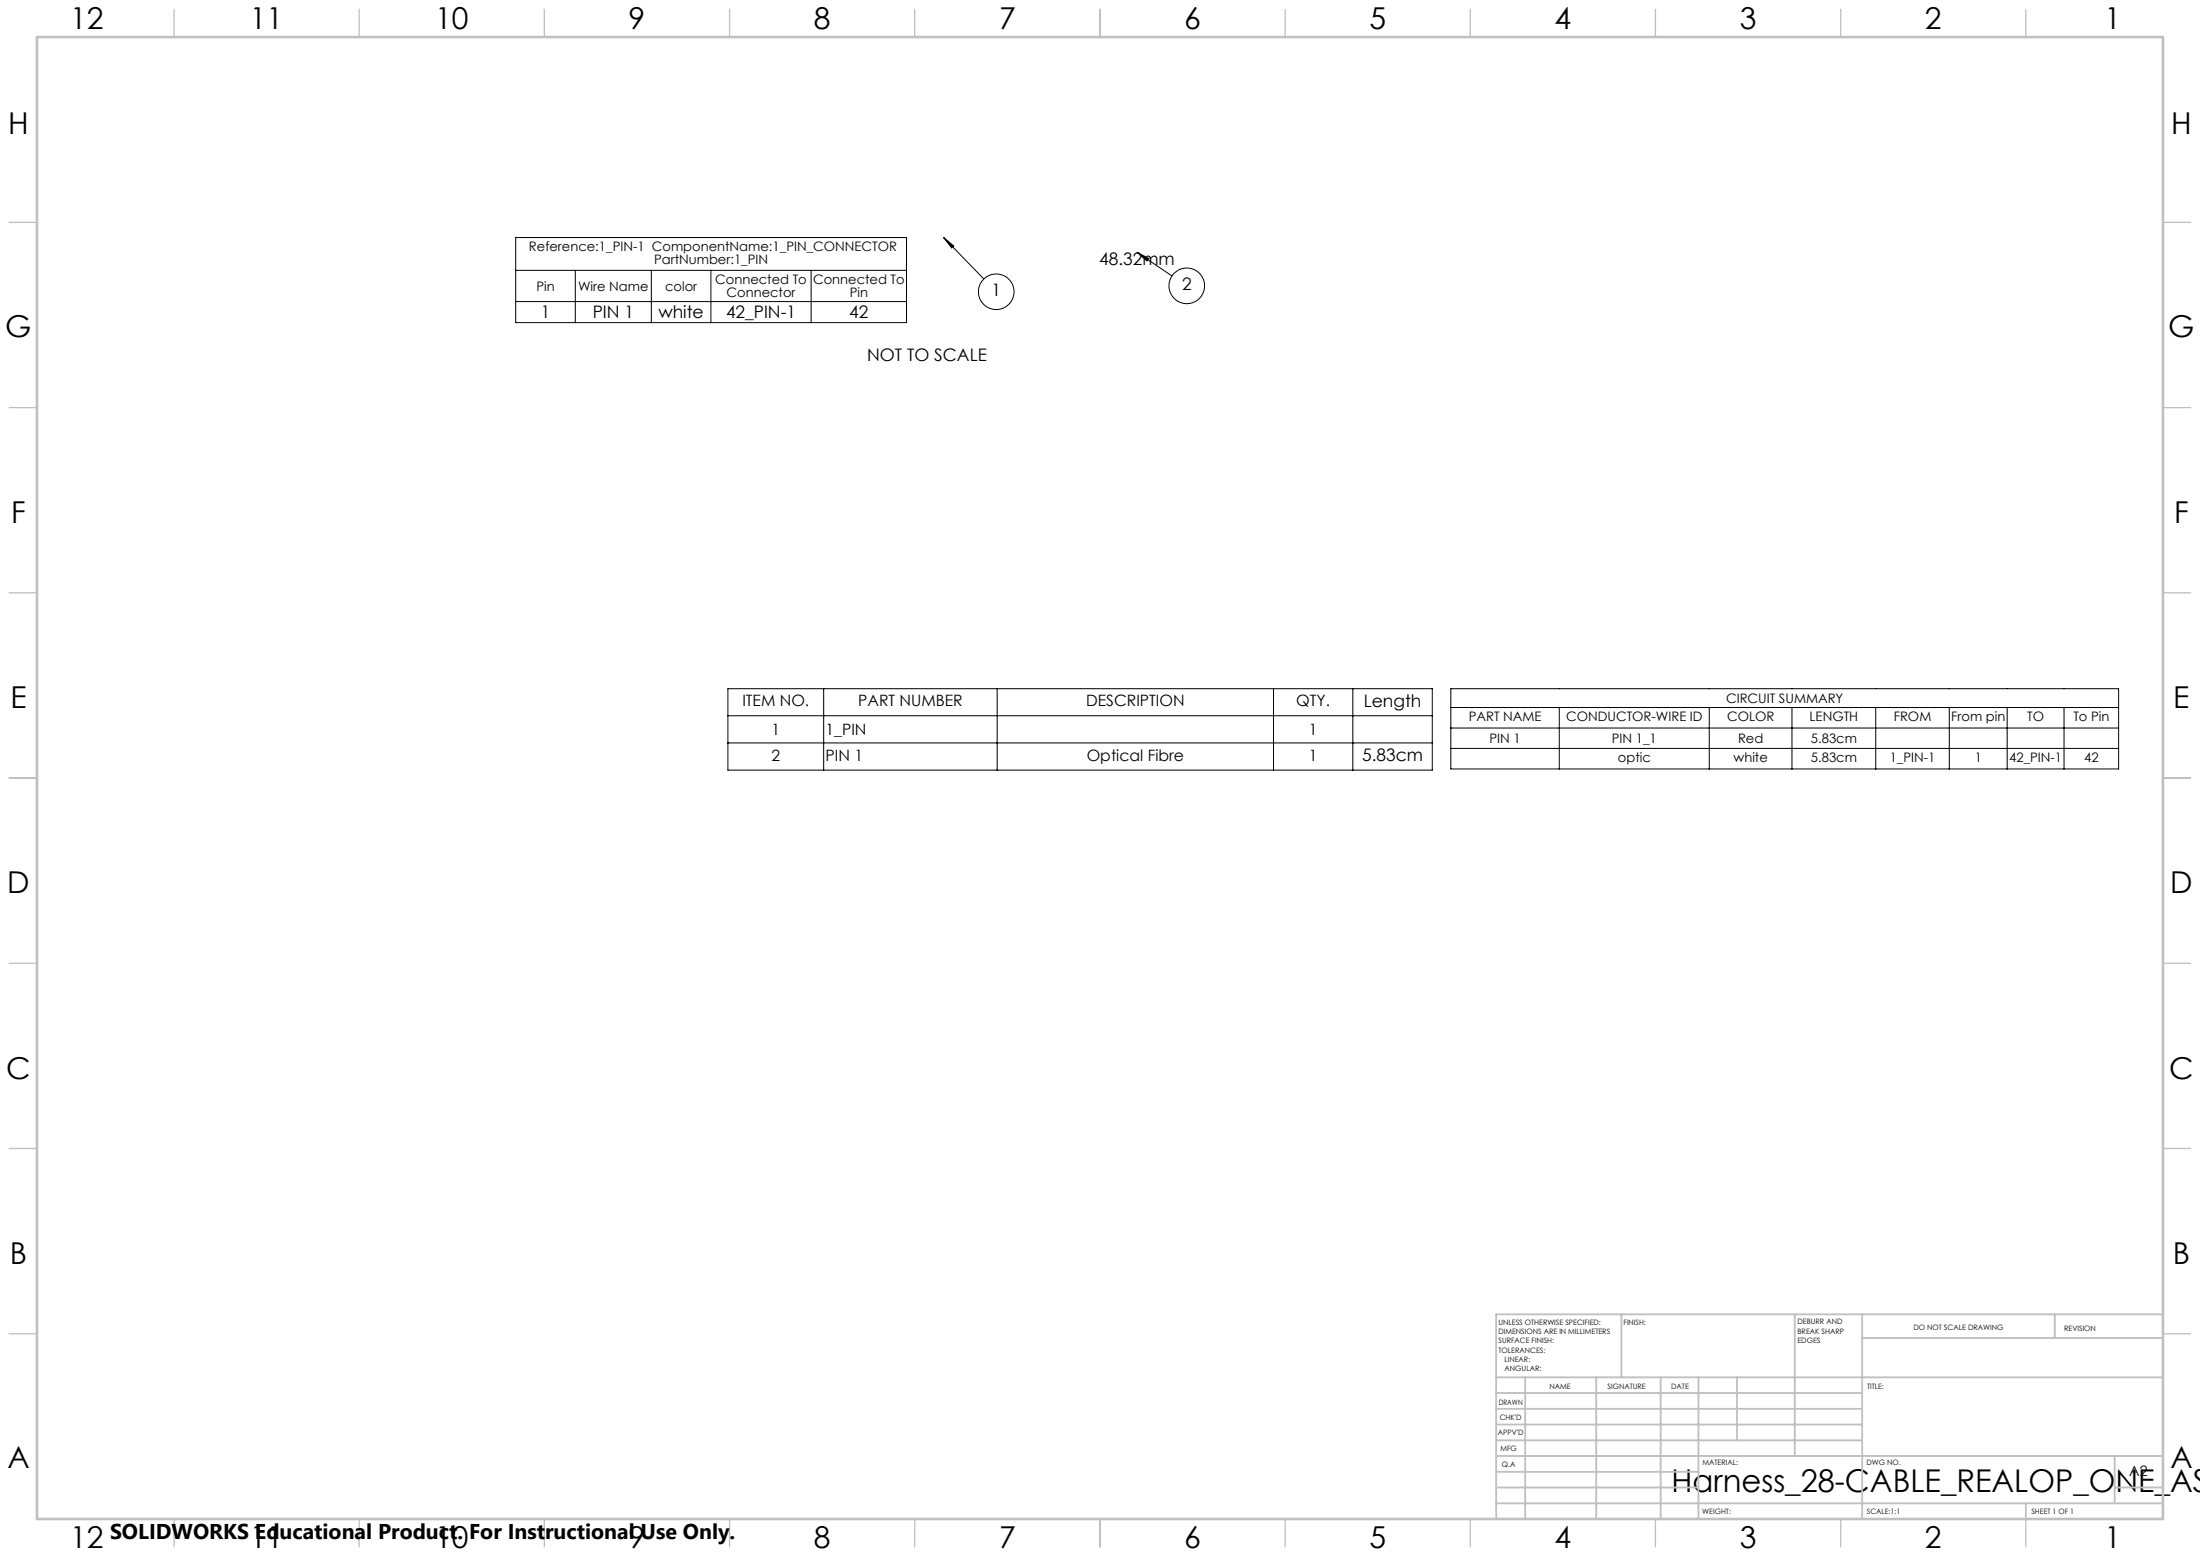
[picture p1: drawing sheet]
<svg xmlns="http://www.w3.org/2000/svg" width="594mm" height="420mm" viewBox="0 0 594 420" stroke-linecap="round" stroke-linejoin="round" font-family="sans-serif">
<g fill="none" stroke="#000" stroke-width=".27">
<path d="M139.2 64.1h105.6v23h-105.6zM139.2 73h105.6M155.3 73v14.1M175.9 73v14.1M191.9 73v14.1M219 73v14.1M254.8 64.1l10.8 11.2M254.8 64.1l2.7 2.3-.5 .5zM307 68.1l9.4 6.4M307 68.1l3.2 1.7-.5 .6zM139.2 81.4h105.6M196.5 185.9h190.2v22h-190.2z"/>
<path d="M196.5 193.2h190.2M222.4 185.9v22M269.2 185.9v22M343.9 185.9v22M365.3 185.9v22M391.7 185.9h180.3v21.7h-180.3zM391.7 191h180.3M391.7 196.5h180.3M421 191v16.6M461.5 191v16.6M483.8 191v16.6M506.4 191v16.6"/>
<path d="M526.3 191v16.6M541.9 191v16.6M557.3 191v16.6M196.5 200.5h190.2M391.7 202h180.3"/>
<circle cx="269" cy="78.8" r="4.8"/>
<circle cx="320.4" cy="77.2" r="4.8"/>
</g>
<g fill="none" stroke="#c0c0c0" stroke-width=".35">
<path d="M47 2.5v7.5M97 2.5v7.5M147 2.5v7.5M197 2.5v7.5M247 2.5v7.5M297 2.5v7.5M347 2.5v7.5M397 2.5v7.5M447 2.5v7.5M497 2.5v7.5M547 2.5v7.5M2.5 60h7.5"/>
<path d="M584 60h7.5M2.5 110h7.5M584 110h7.5M2.5 160h7.5M584 160h7.5M2.5 210h7.5M584 210h7.5M2.5 260h7.5M584 260h7.5M2.5 310h7.5M584 310h7.5M2.5 360h7.5"/>
<path d="M584 360h7.5M47 410v7.5M97 410v7.5M147 410v7.5M197 410v7.5M247 410v7.5M297 410v7.5M347 410v7.5M397 410v7.5M447 410v7.5M497 410v7.5M547 410v7.5"/>
</g>
<g fill="none" stroke="#c0c0c0" stroke-width=".5">
<path d="M437.8 354.8v17M484.6 354.8v38.2M502.8 354.8v55.2M554.8 354.8v6.4M584 354.8h-180v55.2M404 371.8h180M404 376h98.8M411.8 371.8v38.2M431 371.8v38.2M448.4 371.8v38.2M458.6 371.8v38.2M469 371.8v17"/>
<path d="M502.8 361.2h81.2M404 388.8h98.8M404 384.5h98.8M404 380.3h98.8M404 397.3h54.6M404 393h180M571 393v12.8M404 405.8h180M404 401.5h54.6M547 405.8v4.2M571 401.5h13"/>
</g>
<path d="M10 10h574v400h-574z" fill="none" stroke="#c0c0c0" stroke-width=".7"/>
<path d="M254.8 64.1l2.7 2.3-.5 .5zM307 68.1l3.2 1.7-.5 .6z" fill="#000"/>
<text font-size="8.5" x="451.3" y="402.7">Harness_28-CABLE_REALOP_ONE_AS</text>
<g font-size="8.1">
<text x="19" y="8">12</text>
<text x="67.5" y="8">11</text>
<text x="117.5" y="8">10</text>
<text x="169.7" y="8">9</text>
<text x="219.7" y="8">8</text>
<text x="269.7" y="8">7</text>
<text x="319.7" y="8">6</text>
<text x="369.7" y="8">5</text>
<text x="419.7" y="8">4</text>
<text x="469.7" y="8">3</text>
<text x="519.7" y="8">2</text>
<text x="568.2" y="8">1</text>
<text x="2.2" y="36.1">H</text>
<text x="586.2" y="36.1">H</text>
<text x="1.4" y="91.1">G</text>
<text x="585.4" y="91.1">G</text>
<text x="3" y="141.1">F</text>
<text x="587" y="141.1">F</text>
<text x="2.8" y="191.1">E</text>
<text x="586.8" y="191.1">E</text>
<text x="2" y="241.1">D</text>
<text x="586" y="241.1">D</text>
<text x="1.7" y="291.1">C</text>
<text x="585.7" y="291.1">C</text>
<text x="2.7" y="341.1">B</text>
<text x="586.7" y="341.1">B</text>
<text x="2" y="396.1">A</text>
<text x="586" y="396.1">A</text>
<text x="19" y="418">12</text>
<text x="67.5" y="418">11</text>
<text x="117.5" y="418">10</text>
<text x="169.7" y="418">9</text>
<text x="219.7" y="418">8</text>
<text x="269.7" y="418">7</text>
<text x="319.7" y="418">6</text>
<text x="369.7" y="418">5</text>
<text x="419.7" y="418">4</text>
<text x="469.7" y="418">3</text>
<text x="519.7" y="418">2</text>
<text x="568.2" y="418">1</text>
</g>
<text font-size="5.8" x="29.7" y="415.3">SOLIDWORKS Educational Product. For Instructional Use Only.</text>
<g font-size="4.7">
<text x="296.8" y="71.6">48.32mm</text>
<text x="267.7" y="80">1</text>
<text x="319.2" y="78.4">2</text>
<text x="146" y="85.9">1</text>
<text x="160" y="85.9">PIN 1</text>
<text x="177.8" y="85.9">white</text>
<text x="196" y="85.9">42_PIN-1</text>
<text x="229.3" y="85.9">42</text>
<text x="234.1" y="97.6">NOT TO SCALE</text>
<text x="368.2" y="190.8">Length</text>
<text x="367.8" y="205.4">5.83cm</text>
</g>
<g font-size="4.2">
<text x="200.4" y="190.7">ITEM NO.</text>
<text x="231.7" y="190.7">PART NUMBER</text>
<text x="293.3" y="190.7">DESCRIPTION</text>
<text x="350" y="190.7">QTY.</text>
<text x="208.3" y="198.4">1</text>
<text x="222.9" y="198.4">1_PIN</text>
<text x="353.4" y="198.4">1</text>
<text x="208.3" y="205.3">2</text>
<text x="222.9" y="205.3">PIN 1</text>
<text x="293.4" y="205.3">Optical Fibre</text>
<text x="353.4" y="205.3">1</text>
</g>
<text font-size="3.9" x="574.9" y="398.5">A2</text>
<g font-size="3.5">
<text x="142.8" y="67.8">Reference:1_PIN-1 ComponentName:1_PIN_CONNECTOR</text>
<text x="176.6" y="71.3">PartNumber:1_PIN</text>
<text x="193.1" y="76.7">Connected To</text>
<text x="219.5" y="76.7">Connected To</text>
<text x="144.8" y="78.5">Pin</text>
<text x="156.1" y="78.5">Wire Name</text>
<text x="179.6" y="78.5">color</text>
<text x="196.2" y="80.3">Connector</text>
<text x="229.4" y="80.3">Pin</text>
<text x="466.1" y="189.7">CIRCUIT SUMMARY</text>
<text x="396.5" y="194.7">PART NAME</text>
<text x="422.9" y="194.7">CONDUCTOR-WIRE ID</text>
<text x="466.3" y="194.7">COLOR</text>
<text x="488.6" y="194.7">LENGTH</text>
<text x="511.3" y="194.7">FROM</text>
<text x="526.8" y="194.7">From pin</text>
<text x="547.3" y="194.7">TO</text>
<text x="559.8" y="194.7">To Pin</text>
<text x="402.2" y="200.6">PIN 1</text>
<text x="435.2" y="200.6">PIN 1_1</text>
<text x="469.3" y="200.6">Red</text>
<text x="488.9" y="200.6">5.83cm</text>
<text x="436.8" y="205.8">optic</text>
<text x="468.1" y="205.8">white</text>
<text x="488.9" y="205.8">5.83cm</text>
<text x="510.2" y="205.8">1_PIN-1</text>
<text x="533.2" y="205.8">1</text>
<text x="542.5" y="205.8">42_PIN-1</text>
<text x="562.7" y="205.8">42</text>
</g>
<g font-size="2">
<text x="404.6" y="357.6">UNLESS OTHERWISE SPECIFIED:</text>
<text x="438.4" y="357.6">FINISH:</text>
<text x="485.3" y="357.5">DEBURR AND</text>
<text x="485.3" y="360">BREAK SHARP</text>
<text x="516.6" y="359">DO NOT SCALE DRAWING</text>
<text x="557.3" y="359.2">REVISION</text>
<text x="404.6" y="360.1">DIMENSIONS ARE IN MILLIMETERS</text>
<text x="404.6" y="362.6">SURFACE FINISH:</text>
<text x="404.6" y="365.1">TOLERANCES:</text>
<text x="485.3" y="362.5">EDGES</text>
<text x="406.2" y="367.6">LINEAR:</text>
<text x="406.2" y="370.1">ANGULAR:</text>
<text x="418.3" y="375">NAME</text>
<text x="434" y="374.9">SIGNATURE</text>
<text x="451.2" y="374.9">DATE</text>
<text x="504.1" y="374.9">TITLE:</text>
<text x="404.6" y="379.1">DRAWN</text>
<text x="404.9" y="383.3">CHK'D</text>
<text x="404.4" y="387.4">APPV'D</text>
<text x="405.1" y="391.8">MFG</text>
<text x="405.5" y="396">Q.A</text>
<text x="459.6" y="395.5">MATERIAL:</text>
<text x="504" y="395.5">DWG NO.</text>
<text x="459.6" y="408.5">WEIGHT:</text>
<text x="504.1" y="408.6">SCALE:1:1</text>
<text x="548.5" y="408.6">SHEET 1 OF 1</text>
</g>
</svg>
